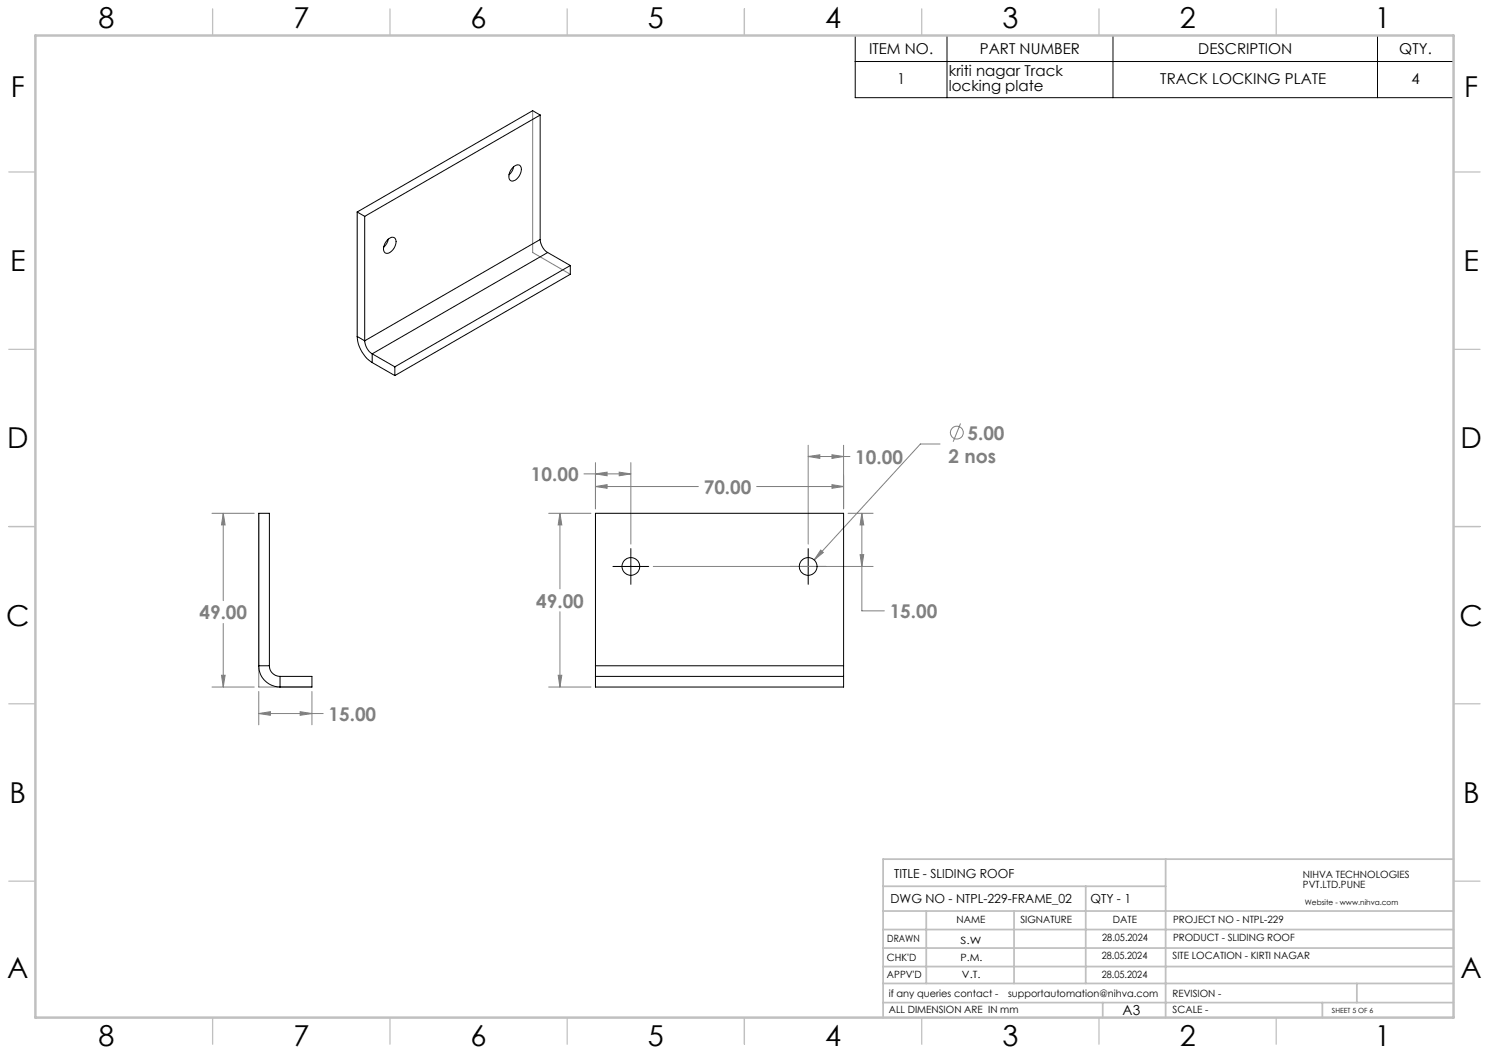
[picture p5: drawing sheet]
<svg xmlns="http://www.w3.org/2000/svg" width="420mm" height="297mm" viewBox="0 0 420 297" stroke-linecap="round" stroke-linejoin="round" font-family="sans-serif">
<g fill="none" stroke="#808080" stroke-width=".28">
<path d="M150.2 31.2v40l10.7 6.2M270.9 119.4l-2 5.2M164.7 133.7h13.2M168 130.5v13M168 137.2h29M168 137.2l3.2-.5v1zM168 133.7l3.2-.5v1zM174.7 133.2l3.2 .5-3.2 .5zM177.9 130.5v23M213.4 137.2h24.5M228 125.6v27.9M228 128.8h11.7"/>
<path d="M228 128.8l3.2-.5v1zM234.7 136.7l3.2 .5-3.2 .5zM234.7 128.3l3.2 .5-3.2 .5zM237.9 125.6v17.9M265.1 125.2h-5.5l-29.9 32.7M59.8 144.8h11.9M63 144.8l.5 3.3h-1zM63 144.8v24.6M73 144.8v49h15M154.8 144.8h11.9M157.9 144.8v21.3M157.9 144.8l.6 3.3h-1.1z"/>
<path d="M184.3 159.8h62M231.5 155.1l.7 .7-2.5 2.1zM239.2 144.8h7.1M242.6 156.5h1l-.5 3.3zM243.1 144.8v27.5h6.3M243.1 144.8l.5 3.3h-1zM63 175.9v17.9M157.9 172.5v21.3M59.8 193.8h11.9M62.5 190.5h1l-.5 3.3zM73 195v9.4M88 195v9.4"/>
<path d="M154.8 193.8h11.9M157.4 190.5h1.1l-.6 3.3zM73 201.3l3.3-.6v1.1zM73 201.3h18.2M84.7 200.7l3.3 .6-3.3 .5z"/>
<circle cx="269.9" cy="122" r="1.81"/>
</g>
<path d="M241.2 10h168.8v17.5h-168.8zM241.2 17.4h168.8M267.1 10v17.5M313.9 10v17.5M388.5 10v17.5M172.9 159.8h10.1M177.9 154.7v10.1M222.9 159.8h10.1M228 154.7v10.1" fill="none" stroke="#000" stroke-width=".28"/>
<g fill="none" stroke="#c0c0c0" stroke-width=".35">
<path d="M60 2.5v7.5M110 2.5v7.5M160 2.5v7.5M210 2.5v7.5M260 2.5v7.5M310 2.5v7.5M360 2.5v7.5M2.5 48.5h7.5M410 48.5h7.5M2.5 98.5h7.5M410 98.5h7.5M2.5 148.5h7.5"/>
<path d="M410 148.5h7.5M2.5 198.5h7.5M410 198.5h7.5M2.5 248.5h7.5M410 248.5h7.5M60 287v7.5M110 287v7.5M160 287v7.5M210 287v7.5M260 287v7.5M310 287v7.5M360 287v7.5"/>
</g>
<g fill="none" stroke="#c0c0c0" stroke-width=".5">
<path d="M249.1 257h160.9M249.1 250h79.7M261.3 257v20.4M286 257v20.4M306.2 250v27.4M328.8 242.3v44.7M410 242.3h-160.9v44.7M249.1 272.6h160.9M249.1 267.4h160.9M249.1 262.2h160.9M249.1 277.4h160.9M382.7 277.4v5.4"/>
<path d="M249.1 282.8h160.9M311 282.8v4.2M373 282.8v4.2"/>
</g>
<path d="M10 10h400v277h-400z" fill="none" stroke="#c0c0c0" stroke-width=".7"/>
<path d="M63 144.8l.5 3.3h-1zM62.5 190.5h1l-.5 3.3zM73 201.3l3.3-.6v1.1zM84.7 200.7l3.3 .6-3.3 .5zM168 137.2l3.2-.5v1zM234.7 136.7l3.2 .5-3.2 .5zM157.9 144.8l.6 3.3h-1.1zM157.4 190.5h1.1l-.6 3.3zM231.5 155.1l-1.8 2.8 2.5-2.1zM243.1 144.8l.5 3.3h-1zM242.6 156.5h1l-.5 3.3zM234.7 128.3l3.2 .5-3.2 .5zM228 128.8l3.2-.5v1zM168 133.7l3.2-.5v1zM174.7 133.2l3.2 .5-3.2 .5z" fill="#808080"/>
<g fill="none" stroke="#000" stroke-width=".28">
<path d="M152.4 32.5l-49.5 28.5M152.4 32.5v35.1M152.4 32.5l-2.2-1.3-49.4 28.6M100.8 59.8l2.1 1.2M100.8 59.8v35.1M144.5 47.4a1.4 1.4 0 0 1 2.5-.2 3.3 3.3 0 0 1-2.7 3.8 2.21 2.21 0 0 1 0-3.3zM144.9 47a3.9 3.9 0 0 1-1.3 2.3M102.9 61v35.1M109.4 67.6a1.23 1.23 0 0 1 1.3-.7 1.23 1.23 0 0 1 1 1 3.3 3.3 0 0 1-2.8 3.5 1.77 1.77 0 0 1-.4-2.6zM109.5 67.4a4 4 0 0 1-1.3 2.3M152.4 67.6a4.8 4.8 0 0 0 2.1 3.6M152.4 67.6l-49.5 28.5"/>
<path d="M154.5 71.2l-49.5 28.6M154.5 71.2l6.4 3.7M160.9 74.9v2.5l-49.5 28.5M160.9 74.9l-49.5 28.6M100.8 94.9a9.5 9.5 0 0 0 4.2 7.4M100.8 94.9l2.1 1.2M102.9 96.1a4.8 4.8 0 0 0 2.1 3.7M105 99.8v2.5M105 99.8l6.4 3.7M105 102.3l6.4 3.6M111.4 103.5v2.4M73 187.8a6 6 0 0 0 6 6"/>
<path d="M73 187.8h3M73 187.8v-43h3v43M76 187.8a2.99 2.99 0 0 0 3 3M79 190.8v3M79 190.8h9v3h-9M168 187.8v3M168 187.8h69.9M168 187.8v-43h69.9v43M168 190.8h69.9M168 190.8v3h69.9v-3M237.9 187.8v3"/>
<circle cx="178" cy="159.8" r="2.49"/>
<circle cx="228" cy="159.8" r="2.5"/>
</g>
<g font-size="8.1">
<text x="27.8" y="8">8</text>
<text x="82.8" y="8">7</text>
<text x="132.8" y="8">6</text>
<text x="182.8" y="8">5</text>
<text x="232.8" y="8">4</text>
<text x="282.8" y="8">3</text>
<text x="332.8" y="8">2</text>
<text x="387.8" y="8">1</text>
<text x="3" y="27.2">F</text>
<text x="413" y="27.2">F</text>
<text x="2.8" y="76.5">E</text>
<text x="412.8" y="76.5">E</text>
<text x="2" y="126.5">D</text>
<text x="412" y="126.5">D</text>
<text x="1.7" y="176.5">C</text>
<text x="411.7" y="176.5">C</text>
<text x="2.7" y="226.5">B</text>
<text x="412.7" y="226.5">B</text>
<text x="2" y="275.7">A</text>
<text x="412" y="275.7">A</text>
<text x="27.8" y="295">8</text>
<text x="82.8" y="295">7</text>
<text x="132.8" y="295">6</text>
<text x="182.8" y="295">5</text>
<text x="232.8" y="295">4</text>
<text x="282.8" y="295">3</text>
<text x="332.8" y="295">2</text>
<text x="387.8" y="295">1</text>
</g>
<g font-size="5.3" fill="#808080">
<text x="272.9" y="124">5.00</text>
<text x="241.2" y="130.8">10.00</text>
<text x="267.6" y="130.5">2 nos</text>
<text x="149.8" y="135.7">10.00</text>
<text x="198.5" y="139.3">70.00</text>
<text x="151.2" y="171.4">49.00</text>
<text x="56.3" y="174.7">49.00</text>
<text x="251" y="174.4">15.00</text>
<text x="92.7" y="203.3">15.00</text>
</g>
<g font-size="4.2">
<text x="245.1" y="15.2">ITEM NO.</text>
<text x="276.4" y="15.2">PART NUMBER</text>
<text x="338" y="15.2">DESCRIPTION</text>
<text x="394.7" y="15.2">QTY.</text>
<text x="253" y="23.6">1</text>
<text x="267.6" y="21.5">kriti nagar Track</text>
<text x="327.3" y="23.6">TRACK LOCKING PLATE</text>
<text x="398.1" y="23.6">4</text>
<text x="267.6" y="25.6">locking plate</text>
</g>
<text font-size="3.9" x="316.7" y="286.4">A3</text>
<g font-size="3.5">
<text x="252.2" y="247.7">TITLE - SLIDING ROOF</text>
<text x="251.2" y="254.8">DWG NO - NTPL-229-FRAME_02</text>
<text x="307.6" y="254.8">QTY - 1</text>
</g>
<g font-size="2.8">
<text x="367.5" y="247.7">NIHVA TECHNOLOGIES</text>
<text x="367.5" y="250.5">PVT.LTD.PUNE</text>
<text x="269.8" y="260.4">NAME</text>
<text x="287.8" y="260.4">SIGNATURE</text>
<text x="313.9" y="260.5">DATE</text>
<text x="330.9" y="260.5">PROJECT NO - NTPL-229</text>
<text x="250.3" y="265.7">DRAWN</text>
<text x="270.9" y="266.1">S.W</text>
<text x="310.9" y="265.5">28.05.2024</text>
<text x="330.9" y="265.5">PRODUCT - SLIDING ROOF</text>
<text x="250.2" y="271.1">CHK'D</text>
<text x="250.2" y="275.8">APPV'D</text>
<text x="270.9" y="271.1">P.M.</text>
<text x="271.3" y="275.8">V.T.</text>
<text x="310.8" y="270.6">28.05.2024</text>
<text x="310.8" y="275.8">28.05.2024</text>
<text x="330.7" y="270.6">SITE LOCATION - KIRTI NAGAR</text>
<text x="250.7" y="281.1">if any queries contact -</text>
<text x="284.3" y="281.1">supportautomation@nihva.com</text>
<text x="330.7" y="281.1">REVISION -</text>
<text x="250.7" y="285.6">ALL DIMENSION ARE IN mm</text>
<text x="330.7" y="285.6">SCALE -</text>
</g>
<text font-size="2.1" x="368.1" y="255.1">Website - www.nihva.com</text>
<text font-size="2" x="375.7" y="285.6">SHEET 5 OF 6</text>
</svg>
